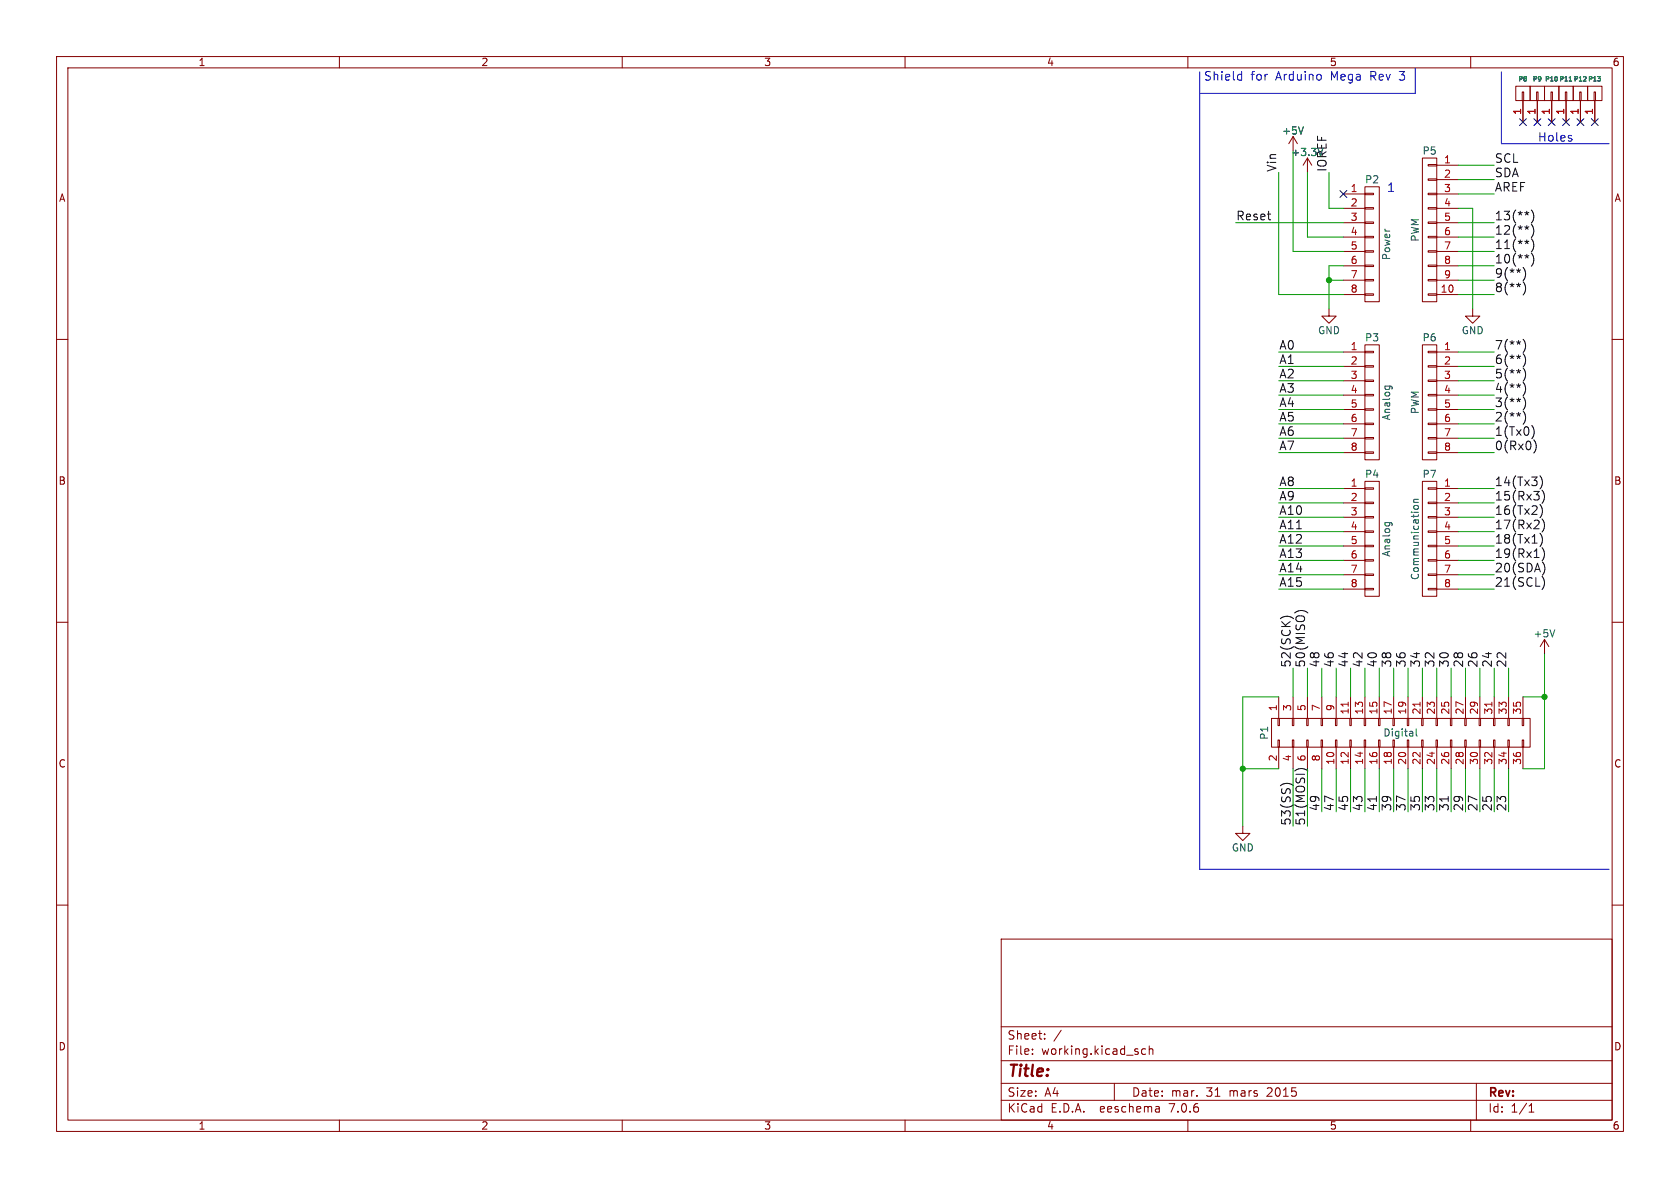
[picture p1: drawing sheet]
(kicad_sch (version 20230121) (generator eeschema)

 (paper "A4")

 (title_block
  (date "mar. 31 mars 2015"))

 (lib_symbols
  (symbol "Arduino_Mega-rescue:+3.3V" (power) (pin_names (offset 0)) (in_bom yes) (on_board yes)
   (property "Reference" "#PWR" (at 0 -3.81 0) (effects (font (size 1.27 1.27)) hide))
   (property "Value" "+3.3V" (at 0 3.556 0) (effects (font (size 1.27 1.27))))
   (property "Footprint" "" (at 0 0 0) (effects (font (size 1.27 1.27))))
   (property "Datasheet" "" (at 0 0 0) (effects (font (size 1.27 1.27))))
   (symbol "+3.3V_0_1"
    (polyline (pts (xy -0.762 1.27) (xy 0 2.54)) (stroke (width 0) (type solid)) (fill (type none)))
    (polyline (pts (xy 0 0) (xy 0 2.54)) (stroke (width 0) (type solid)) (fill (type none)))
    (polyline (pts (xy 0 2.54) (xy 0.762 1.27)) (stroke (width 0) (type solid)) (fill (type none))))
   (symbol "+3.3V_1_1"
    (pin power_in line (at 0 0 90) (length 0) hide (name "+3V3" (effects (font (size 1.27 1.27)))) (number "1" (effects (font (size 1.27 1.27)))))))
  (symbol "Arduino_Mega-rescue:+5V" (power) (pin_names (offset 0)) (in_bom yes) (on_board yes)
   (property "Reference" "#PWR" (at 0 -3.81 0) (effects (font (size 1.27 1.27)) hide))
   (property "Value" "+5V" (at 0 3.556 0) (effects (font (size 1.27 1.27))))
   (property "Footprint" "" (at 0 0 0) (effects (font (size 1.27 1.27))))
   (property "Datasheet" "" (at 0 0 0) (effects (font (size 1.27 1.27))))
   (symbol "+5V_0_1"
    (polyline (pts (xy -0.762 1.27) (xy 0 2.54)) (stroke (width 0) (type solid)) (fill (type none)))
    (polyline (pts (xy 0 0) (xy 0 2.54)) (stroke (width 0) (type solid)) (fill (type none)))
    (polyline (pts (xy 0 2.54) (xy 0.762 1.27)) (stroke (width 0) (type solid)) (fill (type none))))
   (symbol "+5V_1_1"
    (pin power_in line (at 0 0 90) (length 0) hide (name "+5V" (effects (font (size 1.27 1.27)))) (number "1" (effects (font (size 1.27 1.27)))))))
  (symbol "Arduino_Mega-rescue:CONN_01X01" (pin_names (offset 1.016) hide) (in_bom yes) (on_board yes)
   (property "Reference" "P" (at 0 2.54 0) (effects (font (size 1.27 1.27))))
   (property "Value" "CONN_01X01" (at 2.54 0 90) (effects (font (size 1.27 1.27))))
   (property "Footprint" "" (at 0 0 0) (effects (font (size 1.27 1.27))))
   (property "Datasheet" "" (at 0 0 0) (effects (font (size 1.27 1.27))))
   (symbol "CONN_01X01_0_1"
    (rectangle (start -1.27 0.127) (end 0.254 -0.127) (stroke (width 0) (type solid)) (fill (type none)))
    (rectangle (start -1.27 1.27) (end 1.27 -1.27) (stroke (width 0) (type solid)) (fill (type none))))
   (symbol "CONN_01X01_1_1"
    (pin passive line (at -5.08 0 0) (length 3.81) (name "P1" (effects (font (size 1.27 1.27)))) (number "1" (effects (font (size 1.27 1.27)))))))
  (symbol "Arduino_Mega-rescue:CONN_01X08" (pin_names (offset 1.016) hide) (in_bom yes) (on_board yes)
   (property "Reference" "P" (at 0 11.43 0) (effects (font (size 1.27 1.27))))
   (property "Value" "CONN_01X08" (at 2.54 0 90) (effects (font (size 1.27 1.27))))
   (property "Footprint" "" (at 0 0 0) (effects (font (size 1.27 1.27))))
   (property "Datasheet" "" (at 0 0 0) (effects (font (size 1.27 1.27))))
   (symbol "CONN_01X08_0_1"
    (rectangle (start -1.27 -10.16) (end 1.27 10.16) (stroke (width 0) (type solid)) (fill (type none)))
    (rectangle (start -1.27 -8.763) (end 0.254 -9.017) (stroke (width 0) (type solid)) (fill (type none)))
    (rectangle (start -1.27 -6.223) (end 0.254 -6.477) (stroke (width 0) (type solid)) (fill (type none)))
    (rectangle (start -1.27 -3.683) (end 0.254 -3.937) (stroke (width 0) (type solid)) (fill (type none)))
    (rectangle (start -1.27 -1.143) (end 0.254 -1.397) (stroke (width 0) (type solid)) (fill (type none)))
    (rectangle (start -1.27 1.397) (end 0.254 1.143) (stroke (width 0) (type solid)) (fill (type none)))
    (rectangle (start -1.27 3.937) (end 0.254 3.683) (stroke (width 0) (type solid)) (fill (type none)))
    (rectangle (start -1.27 6.477) (end 0.254 6.223) (stroke (width 0) (type solid)) (fill (type none)))
    (rectangle (start -1.27 9.017) (end 0.254 8.763) (stroke (width 0) (type solid)) (fill (type none))))
   (symbol "CONN_01X08_1_1"
    (pin passive line (at -5.08 8.89 0) (length 3.81) (name "P1" (effects (font (size 1.27 1.27)))) (number "1" (effects (font (size 1.27 1.27)))))
    (pin passive line (at -5.08 6.35 0) (length 3.81) (name "P2" (effects (font (size 1.27 1.27)))) (number "2" (effects (font (size 1.27 1.27)))))
    (pin passive line (at -5.08 3.81 0) (length 3.81) (name "P3" (effects (font (size 1.27 1.27)))) (number "3" (effects (font (size 1.27 1.27)))))
    (pin passive line (at -5.08 1.27 0) (length 3.81) (name "P4" (effects (font (size 1.27 1.27)))) (number "4" (effects (font (size 1.27 1.27)))))
    (pin passive line (at -5.08 -1.27 0) (length 3.81) (name "P5" (effects (font (size 1.27 1.27)))) (number "5" (effects (font (size 1.27 1.27)))))
    (pin passive line (at -5.08 -3.81 0) (length 3.81) (name "P6" (effects (font (size 1.27 1.27)))) (number "6" (effects (font (size 1.27 1.27)))))
    (pin passive line (at -5.08 -6.35 0) (length 3.81) (name "P7" (effects (font (size 1.27 1.27)))) (number "7" (effects (font (size 1.27 1.27)))))
    (pin passive line (at -5.08 -8.89 0) (length 3.81) (name "P8" (effects (font (size 1.27 1.27)))) (number "8" (effects (font (size 1.27 1.27)))))))
  (symbol "Arduino_Mega-rescue:CONN_01X10" (pin_names (offset 1.016) hide) (in_bom yes) (on_board yes)
   (property "Reference" "P" (at 0 13.97 0) (effects (font (size 1.27 1.27))))
   (property "Value" "CONN_01X10" (at 2.54 0 90) (effects (font (size 1.27 1.27))))
   (property "Footprint" "" (at 0 0 0) (effects (font (size 1.27 1.27))))
   (property "Datasheet" "" (at 0 0 0) (effects (font (size 1.27 1.27))))
   (symbol "CONN_01X10_0_1"
    (rectangle (start -1.27 -11.303) (end 0.254 -11.557) (stroke (width 0) (type solid)) (fill (type none)))
    (rectangle (start -1.27 -8.763) (end 0.254 -9.017) (stroke (width 0) (type solid)) (fill (type none)))
    (rectangle (start -1.27 -6.223) (end 0.254 -6.477) (stroke (width 0) (type solid)) (fill (type none)))
    (rectangle (start -1.27 -3.683) (end 0.254 -3.937) (stroke (width 0) (type solid)) (fill (type none)))
    (rectangle (start -1.27 -1.143) (end 0.254 -1.397) (stroke (width 0) (type solid)) (fill (type none)))
    (rectangle (start -1.27 1.397) (end 0.254 1.143) (stroke (width 0) (type solid)) (fill (type none)))
    (rectangle (start -1.27 3.937) (end 0.254 3.683) (stroke (width 0) (type solid)) (fill (type none)))
    (rectangle (start -1.27 6.477) (end 0.254 6.223) (stroke (width 0) (type solid)) (fill (type none)))
    (rectangle (start -1.27 9.017) (end 0.254 8.763) (stroke (width 0) (type solid)) (fill (type none)))
    (rectangle (start -1.27 11.557) (end 0.254 11.303) (stroke (width 0) (type solid)) (fill (type none)))
    (rectangle (start -1.27 12.7) (end 1.27 -12.7) (stroke (width 0) (type solid)) (fill (type none))))
   (symbol "CONN_01X10_1_1"
    (pin passive line (at -5.08 11.43 0) (length 3.81) (name "P1" (effects (font (size 1.27 1.27)))) (number "1" (effects (font (size 1.27 1.27)))))
    (pin passive line (at -5.08 -11.43 0) (length 3.81) (name "P10" (effects (font (size 1.27 1.27)))) (number "10" (effects (font (size 1.27 1.27)))))
    (pin passive line (at -5.08 8.89 0) (length 3.81) (name "P2" (effects (font (size 1.27 1.27)))) (number "2" (effects (font (size 1.27 1.27)))))
    (pin passive line (at -5.08 6.35 0) (length 3.81) (name "P3" (effects (font (size 1.27 1.27)))) (number "3" (effects (font (size 1.27 1.27)))))
    (pin passive line (at -5.08 3.81 0) (length 3.81) (name "P4" (effects (font (size 1.27 1.27)))) (number "4" (effects (font (size 1.27 1.27)))))
    (pin passive line (at -5.08 1.27 0) (length 3.81) (name "P5" (effects (font (size 1.27 1.27)))) (number "5" (effects (font (size 1.27 1.27)))))
    (pin passive line (at -5.08 -1.27 0) (length 3.81) (name "P6" (effects (font (size 1.27 1.27)))) (number "6" (effects (font (size 1.27 1.27)))))
    (pin passive line (at -5.08 -3.81 0) (length 3.81) (name "P7" (effects (font (size 1.27 1.27)))) (number "7" (effects (font (size 1.27 1.27)))))
    (pin passive line (at -5.08 -6.35 0) (length 3.81) (name "P8" (effects (font (size 1.27 1.27)))) (number "8" (effects (font (size 1.27 1.27)))))
    (pin passive line (at -5.08 -8.89 0) (length 3.81) (name "P9" (effects (font (size 1.27 1.27)))) (number "9" (effects (font (size 1.27 1.27)))))))
  (symbol "Arduino_Mega-rescue:CONN_02X18" (pin_names (offset 0.0254) hide) (in_bom yes) (on_board yes)
   (property "Reference" "P" (at 0 24.13 0) (effects (font (size 1.27 1.27))))
   (property "Value" "CONN_02X18" (at 0 0 90) (effects (font (size 1.27 1.27))))
   (property "Footprint" "" (at 0 -26.67 0) (effects (font (size 1.27 1.27))))
   (property "Datasheet" "" (at 0 -26.67 0) (effects (font (size 1.27 1.27))))
   (symbol "CONN_02X18_0_1"
    (rectangle (start -2.54 -21.463) (end -1.27 -21.717) (stroke (width 0) (type solid)) (fill (type none)))
    (rectangle (start -2.54 -18.923) (end -1.27 -19.177) (stroke (width 0) (type solid)) (fill (type none)))
    (rectangle (start -2.54 -16.383) (end -1.27 -16.637) (stroke (width 0) (type solid)) (fill (type none)))
    (rectangle (start -2.54 -13.843) (end -1.27 -14.097) (stroke (width 0) (type solid)) (fill (type none)))
    (rectangle (start -2.54 -11.303) (end -1.27 -11.557) (stroke (width 0) (type solid)) (fill (type none)))
    (rectangle (start -2.54 -8.763) (end -1.27 -9.017) (stroke (width 0) (type solid)) (fill (type none)))
    (rectangle (start -2.54 -6.223) (end -1.27 -6.477) (stroke (width 0) (type solid)) (fill (type none)))
    (rectangle (start -2.54 -3.683) (end -1.27 -3.937) (stroke (width 0) (type solid)) (fill (type none)))
    (rectangle (start -2.54 -1.143) (end -1.27 -1.397) (stroke (width 0) (type solid)) (fill (type none)))
    (rectangle (start -2.54 1.397) (end -1.27 1.143) (stroke (width 0) (type solid)) (fill (type none)))
    (rectangle (start -2.54 3.937) (end -1.27 3.683) (stroke (width 0) (type solid)) (fill (type none)))
    (rectangle (start -2.54 6.477) (end -1.27 6.223) (stroke (width 0) (type solid)) (fill (type none)))
    (rectangle (start -2.54 9.017) (end -1.27 8.763) (stroke (width 0) (type solid)) (fill (type none)))
    (rectangle (start -2.54 11.557) (end -1.27 11.303) (stroke (width 0) (type solid)) (fill (type none)))
    (rectangle (start -2.54 14.097) (end -1.27 13.843) (stroke (width 0) (type solid)) (fill (type none)))
    (rectangle (start -2.54 16.637) (end -1.27 16.383) (stroke (width 0) (type solid)) (fill (type none)))
    (rectangle (start -2.54 19.177) (end -1.27 18.923) (stroke (width 0) (type solid)) (fill (type none)))
    (rectangle (start -2.54 21.717) (end -1.27 21.463) (stroke (width 0) (type solid)) (fill (type none)))
    (rectangle (start -2.54 22.86) (end 2.54 -22.86) (stroke (width 0) (type solid)) (fill (type none)))
    (rectangle (start 1.27 -21.463) (end 2.54 -21.717) (stroke (width 0) (type solid)) (fill (type none)))
    (rectangle (start 1.27 -18.923) (end 2.54 -19.177) (stroke (width 0) (type solid)) (fill (type none)))
    (rectangle (start 1.27 -16.383) (end 2.54 -16.637) (stroke (width 0) (type solid)) (fill (type none)))
    (rectangle (start 1.27 -13.843) (end 2.54 -14.097) (stroke (width 0) (type solid)) (fill (type none)))
    (rectangle (start 1.27 -11.303) (end 2.54 -11.557) (stroke (width 0) (type solid)) (fill (type none)))
    (rectangle (start 1.27 -8.763) (end 2.54 -9.017) (stroke (width 0) (type solid)) (fill (type none)))
    (rectangle (start 1.27 -6.223) (end 2.54 -6.477) (stroke (width 0) (type solid)) (fill (type none)))
    (rectangle (start 1.27 -3.683) (end 2.54 -3.937) (stroke (width 0) (type solid)) (fill (type none)))
    (rectangle (start 1.27 -1.143) (end 2.54 -1.397) (stroke (width 0) (type solid)) (fill (type none)))
    (rectangle (start 1.27 1.397) (end 2.54 1.143) (stroke (width 0) (type solid)) (fill (type none)))
    (rectangle (start 1.27 3.937) (end 2.54 3.683) (stroke (width 0) (type solid)) (fill (type none)))
    (rectangle (start 1.27 6.477) (end 2.54 6.223) (stroke (width 0) (type solid)) (fill (type none)))
    (rectangle (start 1.27 9.017) (end 2.54 8.763) (stroke (width 0) (type solid)) (fill (type none)))
    (rectangle (start 1.27 11.557) (end 2.54 11.303) (stroke (width 0) (type solid)) (fill (type none)))
    (rectangle (start 1.27 14.097) (end 2.54 13.843) (stroke (width 0) (type solid)) (fill (type none)))
    (rectangle (start 1.27 16.637) (end 2.54 16.383) (stroke (width 0) (type solid)) (fill (type none)))
    (rectangle (start 1.27 19.177) (end 2.54 18.923) (stroke (width 0) (type solid)) (fill (type none)))
    (rectangle (start 1.27 21.717) (end 2.54 21.463) (stroke (width 0) (type solid)) (fill (type none))))
   (symbol "CONN_02X18_1_1"
    (pin passive line (at -6.35 21.59 0) (length 3.81) (name "P1" (effects (font (size 1.27 1.27)))) (number "1" (effects (font (size 1.27 1.27)))))
    (pin passive line (at 6.35 11.43 180) (length 3.81) (name "P10" (effects (font (size 1.27 1.27)))) (number "10" (effects (font (size 1.27 1.27)))))
    (pin passive line (at -6.35 8.89 0) (length 3.81) (name "P11" (effects (font (size 1.27 1.27)))) (number "11" (effects (font (size 1.27 1.27)))))
    (pin passive line (at 6.35 8.89 180) (length 3.81) (name "P12" (effects (font (size 1.27 1.27)))) (number "12" (effects (font (size 1.27 1.27)))))
    (pin passive line (at -6.35 6.35 0) (length 3.81) (name "P13" (effects (font (size 1.27 1.27)))) (number "13" (effects (font (size 1.27 1.27)))))
    (pin passive line (at 6.35 6.35 180) (length 3.81) (name "P14" (effects (font (size 1.27 1.27)))) (number "14" (effects (font (size 1.27 1.27)))))
    (pin passive line (at -6.35 3.81 0) (length 3.81) (name "P15" (effects (font (size 1.27 1.27)))) (number "15" (effects (font (size 1.27 1.27)))))
    (pin passive line (at 6.35 3.81 180) (length 3.81) (name "P16" (effects (font (size 1.27 1.27)))) (number "16" (effects (font (size 1.27 1.27)))))
    (pin passive line (at -6.35 1.27 0) (length 3.81) (name "P17" (effects (font (size 1.27 1.27)))) (number "17" (effects (font (size 1.27 1.27)))))
    (pin passive line (at 6.35 1.27 180) (length 3.81) (name "P18" (effects (font (size 1.27 1.27)))) (number "18" (effects (font (size 1.27 1.27)))))
    (pin passive line (at -6.35 -1.27 0) (length 3.81) (name "P19" (effects (font (size 1.27 1.27)))) (number "19" (effects (font (size 1.27 1.27)))))
    (pin passive line (at 6.35 21.59 180) (length 3.81) (name "P2" (effects (font (size 1.27 1.27)))) (number "2" (effects (font (size 1.27 1.27)))))
    (pin passive line (at 6.35 -1.27 180) (length 3.81) (name "P20" (effects (font (size 1.27 1.27)))) (number "20" (effects (font (size 1.27 1.27)))))
    (pin passive line (at -6.35 -3.81 0) (length 3.81) (name "P21" (effects (font (size 1.27 1.27)))) (number "21" (effects (font (size 1.27 1.27)))))
    (pin passive line (at 6.35 -3.81 180) (length 3.81) (name "P22" (effects (font (size 1.27 1.27)))) (number "22" (effects (font (size 1.27 1.27)))))
    (pin passive line (at -6.35 -6.35 0) (length 3.81) (name "P23" (effects (font (size 1.27 1.27)))) (number "23" (effects (font (size 1.27 1.27)))))
    (pin passive line (at 6.35 -6.35 180) (length 3.81) (name "P24" (effects (font (size 1.27 1.27)))) (number "24" (effects (font (size 1.27 1.27)))))
    (pin passive line (at -6.35 -8.89 0) (length 3.81) (name "P25" (effects (font (size 1.27 1.27)))) (number "25" (effects (font (size 1.27 1.27)))))
    (pin passive line (at 6.35 -8.89 180) (length 3.81) (name "P26" (effects (font (size 1.27 1.27)))) (number "26" (effects (font (size 1.27 1.27)))))
    (pin passive line (at -6.35 -11.43 0) (length 3.81) (name "P27" (effects (font (size 1.27 1.27)))) (number "27" (effects (font (size 1.27 1.27)))))
    (pin passive line (at 6.35 -11.43 180) (length 3.81) (name "P28" (effects (font (size 1.27 1.27)))) (number "28" (effects (font (size 1.27 1.27)))))
    (pin passive line (at -6.35 -13.97 0) (length 3.81) (name "P29" (effects (font (size 1.27 1.27)))) (number "29" (effects (font (size 1.27 1.27)))))
    (pin passive line (at -6.35 19.05 0) (length 3.81) (name "P3" (effects (font (size 1.27 1.27)))) (number "3" (effects (font (size 1.27 1.27)))))
    (pin passive line (at 6.35 -13.97 180) (length 3.81) (name "P30" (effects (font (size 1.27 1.27)))) (number "30" (effects (font (size 1.27 1.27)))))
    (pin passive line (at -6.35 -16.51 0) (length 3.81) (name "P31" (effects (font (size 1.27 1.27)))) (number "31" (effects (font (size 1.27 1.27)))))
    (pin passive line (at 6.35 -16.51 180) (length 3.81) (name "P32" (effects (font (size 1.27 1.27)))) (number "32" (effects (font (size 1.27 1.27)))))
    (pin passive line (at -6.35 -19.05 0) (length 3.81) (name "P33" (effects (font (size 1.27 1.27)))) (number "33" (effects (font (size 1.27 1.27)))))
    (pin passive line (at 6.35 -19.05 180) (length 3.81) (name "P34" (effects (font (size 1.27 1.27)))) (number "34" (effects (font (size 1.27 1.27)))))
    (pin passive line (at -6.35 -21.59 0) (length 3.81) (name "P35" (effects (font (size 1.27 1.27)))) (number "35" (effects (font (size 1.27 1.27)))))
    (pin passive line (at 6.35 -21.59 180) (length 3.81) (name "P36" (effects (font (size 1.27 1.27)))) (number "36" (effects (font (size 1.27 1.27)))))
    (pin passive line (at 6.35 19.05 180) (length 3.81) (name "P4" (effects (font (size 1.27 1.27)))) (number "4" (effects (font (size 1.27 1.27)))))
    (pin passive line (at -6.35 16.51 0) (length 3.81) (name "P5" (effects (font (size 1.27 1.27)))) (number "5" (effects (font (size 1.27 1.27)))))
    (pin passive line (at 6.35 16.51 180) (length 3.81) (name "P6" (effects (font (size 1.27 1.27)))) (number "6" (effects (font (size 1.27 1.27)))))
    (pin passive line (at -6.35 13.97 0) (length 3.81) (name "P7" (effects (font (size 1.27 1.27)))) (number "7" (effects (font (size 1.27 1.27)))))
    (pin passive line (at 6.35 13.97 180) (length 3.81) (name "P8" (effects (font (size 1.27 1.27)))) (number "8" (effects (font (size 1.27 1.27)))))
    (pin passive line (at -6.35 11.43 0) (length 3.81) (name "P9" (effects (font (size 1.27 1.27)))) (number "9" (effects (font (size 1.27 1.27)))))))
  (symbol "Arduino_Mega-rescue:GND" (power) (pin_names (offset 0)) (in_bom yes) (on_board yes)
   (property "Reference" "#PWR" (at 0 -6.35 0) (effects (font (size 1.27 1.27)) hide))
   (property "Value" "GND" (at 0 -3.81 0) (effects (font (size 1.27 1.27))))
   (property "Footprint" "" (at 0 0 0) (effects (font (size 1.27 1.27))))
   (property "Datasheet" "" (at 0 0 0) (effects (font (size 1.27 1.27))))
   (symbol "GND_0_1"
    (polyline (pts (xy 0 0) (xy 0 -1.27) (xy 1.27 -1.27) (xy 0 -2.54) (xy -1.27 -1.27) (xy 0 -1.27)) (stroke (width 0) (type solid)) (fill (type none))))
   (symbol "GND_1_1"
    (pin power_in line (at 0 0 270) (length 0) hide (name "GND" (effects (font (size 1.27 1.27)))) (number "1" (effects (font (size 1.27 1.27))))))))

 (junction (at 219.71 135.89) (diameter 0) (color 0 0 0 0))
 (junction (at 234.95 49.53) (diameter 0) (color 0 0 0 0))
 (junction (at 273.05 123.19) (diameter 0) (color 0 0 0 0))

 (no_connect (at 276.86 21.59))
 (no_connect (at 279.4 21.59))
 (no_connect (at 237.49 34.29))
 (no_connect (at 269.24 21.59))
 (no_connect (at 271.78 21.59))
 (no_connect (at 274.32 21.59))
 (no_connect (at 281.94 21.59))

 (wire (pts (xy 260.35 36.83) (xy 257.81 36.83)) (stroke (width 0) (type default)))
 (wire (pts (xy 226.06 93.98) (xy 237.49 93.98)) (stroke (width 0) (type default)))
 (wire (pts (xy 264.16 62.23) (xy 257.81 62.23)) (stroke (width 0) (type default)))
 (wire (pts (xy 257.81 88.9) (xy 264.16 88.9)) (stroke (width 0) (type default)))
 (wire (pts (xy 264.16 91.44) (xy 257.81 91.44)) (stroke (width 0) (type default)))
 (wire (pts (xy 218.44 39.37) (xy 237.49 39.37)) (stroke (width 0) (type default)))
 (wire (pts (xy 228.6 135.89) (xy 228.6 146.05)) (stroke (width 0) (type default)))
 (wire (pts (xy 237.49 36.83) (xy 234.95 36.83)) (stroke (width 0) (type default)))
 (wire (pts (xy 237.49 46.99) (xy 234.95 46.99)) (stroke (width 0) (type default)))
 (wire (pts (xy 257.81 44.45) (xy 264.16 44.45)) (stroke (width 0) (type default)))
 (wire (pts (xy 254 135.89) (xy 254 143.51)) (stroke (width 0) (type default)))
 (wire (pts (xy 264.16 86.36) (xy 257.81 86.36)) (stroke (width 0) (type default)))
 (wire (pts (xy 231.14 41.91) (xy 237.49 41.91)) (stroke (width 0) (type default)))
 (wire (pts (xy 243.84 135.89) (xy 243.84 143.51)) (stroke (width 0) (type default)))
 (polyline (pts (xy 212.09 153.67) (xy 212.09 12.7)) (stroke (width 0) (type default)))
 (polyline (pts (xy 250.19 16.51) (xy 250.19 12.065)) (stroke (width 0) (type default)))

 (wire (pts (xy 226.06 123.19) (xy 219.71 123.19)) (stroke (width 0) (type default)))
 (wire (pts (xy 264.16 72.39) (xy 257.81 72.39)) (stroke (width 0) (type default)))
 (wire (pts (xy 266.7 135.89) (xy 266.7 143.51)) (stroke (width 0) (type default)))
 (wire (pts (xy 231.14 30.48) (xy 231.14 41.91)) (stroke (width 0) (type default)))
 (wire (pts (xy 257.81 80.01) (xy 264.16 80.01)) (stroke (width 0) (type default)))
 (wire (pts (xy 273.05 123.19) (xy 273.05 135.89)) (stroke (width 0) (type default)))
 (wire (pts (xy 257.81 46.99) (xy 264.16 46.99)) (stroke (width 0) (type default)))
 (wire (pts (xy 264.16 67.31) (xy 257.81 67.31)) (stroke (width 0) (type default)))
 (wire (pts (xy 257.81 64.77) (xy 264.16 64.77)) (stroke (width 0) (type default)))
 (wire (pts (xy 251.46 123.19) (xy 251.46 118.11)) (stroke (width 0) (type default)))
 (wire (pts (xy 226.06 80.01) (xy 237.49 80.01)) (stroke (width 0) (type default)))
 (wire (pts (xy 237.49 77.47) (xy 226.06 77.47)) (stroke (width 0) (type default)))
 (wire (pts (xy 226.06 99.06) (xy 237.49 99.06)) (stroke (width 0) (type default)))
 (wire (pts (xy 246.38 123.19) (xy 246.38 118.11)) (stroke (width 0) (type default)))
 (wire (pts (xy 266.7 123.19) (xy 266.7 118.11)) (stroke (width 0) (type default)))
 (wire (pts (xy 219.71 135.89) (xy 219.71 146.05)) (stroke (width 0) (type default)))
 (wire (pts (xy 248.92 123.19) (xy 248.92 118.11)) (stroke (width 0) (type default)))
 (polyline (pts (xy 265.43 25.4) (xy 265.43 12.7)) (stroke (width 0) (type default)))

 (wire (pts (xy 259.08 135.89) (xy 259.08 143.51)) (stroke (width 0) (type default)))
 (wire (pts (xy 231.14 135.89) (xy 231.14 146.05)) (stroke (width 0) (type default)))
 (wire (pts (xy 237.49 62.23) (xy 226.06 62.23)) (stroke (width 0) (type default)))
 (wire (pts (xy 264.16 49.53) (xy 257.81 49.53)) (stroke (width 0) (type default)))
 (wire (pts (xy 261.62 135.89) (xy 261.62 143.51)) (stroke (width 0) (type default)))
 (wire (pts (xy 231.14 123.19) (xy 231.14 118.11)) (stroke (width 0) (type default)))
 (wire (pts (xy 257.81 69.85) (xy 264.16 69.85)) (stroke (width 0) (type default)))
 (wire (pts (xy 264.16 96.52) (xy 257.81 96.52)) (stroke (width 0) (type default)))
 (wire (pts (xy 264.16 101.6) (xy 257.81 101.6)) (stroke (width 0) (type default)))
 (wire (pts (xy 228.6 123.19) (xy 228.6 118.11)) (stroke (width 0) (type default)))
 (wire (pts (xy 226.06 135.89) (xy 219.71 135.89)) (stroke (width 0) (type default)))
 (wire (pts (xy 257.81 99.06) (xy 264.16 99.06)) (stroke (width 0) (type default)))
 (wire (pts (xy 234.95 46.99) (xy 234.95 49.53)) (stroke (width 0) (type default)))
 (wire (pts (xy 257.81 29.21) (xy 264.16 29.21)) (stroke (width 0) (type default)))
 (wire (pts (xy 248.92 135.89) (xy 248.92 143.51)) (stroke (width 0) (type default)))
 (wire (pts (xy 228.6 26.67) (xy 228.6 44.45)) (stroke (width 0) (type default)))
 (wire (pts (xy 259.08 123.19) (xy 259.08 118.11)) (stroke (width 0) (type default)))
 (wire (pts (xy 241.3 135.89) (xy 241.3 143.51)) (stroke (width 0) (type default)))
 (wire (pts (xy 251.46 135.89) (xy 251.46 143.51)) (stroke (width 0) (type default)))
 (wire (pts (xy 238.76 135.89) (xy 238.76 143.51)) (stroke (width 0) (type default)))
 (wire (pts (xy 238.76 123.19) (xy 238.76 118.11)) (stroke (width 0) (type default)))
 (wire (pts (xy 246.38 135.89) (xy 246.38 143.51)) (stroke (width 0) (type default)))
 (wire (pts (xy 226.06 74.93) (xy 237.49 74.93)) (stroke (width 0) (type default)))
 (wire (pts (xy 236.22 135.89) (xy 236.22 143.51)) (stroke (width 0) (type default)))
 (wire (pts (xy 264.16 123.19) (xy 264.16 118.11)) (stroke (width 0) (type default)))
 (wire (pts (xy 261.62 123.19) (xy 261.62 118.11)) (stroke (width 0) (type default)))
 (wire (pts (xy 260.35 54.61) (xy 260.35 36.83)) (stroke (width 0) (type default)))
 (wire (pts (xy 256.54 123.19) (xy 256.54 118.11)) (stroke (width 0) (type default)))
 (polyline (pts (xy 284.48 25.4) (xy 265.43 25.4)) (stroke (width 0) (type default)))

 (wire (pts (xy 237.49 49.53) (xy 234.95 49.53)) (stroke (width 0) (type default)))
 (wire (pts (xy 256.54 135.89) (xy 256.54 143.51)) (stroke (width 0) (type default)))
 (wire (pts (xy 237.49 72.39) (xy 226.06 72.39)) (stroke (width 0) (type default)))
 (wire (pts (xy 237.49 86.36) (xy 226.06 86.36)) (stroke (width 0) (type default)))
 (polyline (pts (xy 212.09 16.51) (xy 250.19 16.51)) (stroke (width 0) (type default)))

 (wire (pts (xy 257.81 74.93) (xy 264.16 74.93)) (stroke (width 0) (type default)))
 (wire (pts (xy 257.81 104.14) (xy 264.16 104.14)) (stroke (width 0) (type default)))
 (polyline (pts (xy 284.48 153.67) (xy 212.09 153.67)) (stroke (width 0) (type default)))

 (wire (pts (xy 237.49 67.31) (xy 226.06 67.31)) (stroke (width 0) (type default)))
 (wire (pts (xy 273.05 123.19) (xy 269.24 123.19)) (stroke (width 0) (type default)))
 (wire (pts (xy 233.68 123.19) (xy 233.68 118.11)) (stroke (width 0) (type default)))
 (wire (pts (xy 237.49 52.07) (xy 226.06 52.07)) (stroke (width 0) (type default)))
 (wire (pts (xy 257.81 34.29) (xy 264.16 34.29)) (stroke (width 0) (type default)))
 (wire (pts (xy 233.68 135.89) (xy 233.68 143.51)) (stroke (width 0) (type default)))
 (wire (pts (xy 219.71 123.19) (xy 219.71 135.89)) (stroke (width 0) (type default)))
 (wire (pts (xy 273.05 135.89) (xy 269.24 135.89)) (stroke (width 0) (type default)))
 (wire (pts (xy 226.06 64.77) (xy 237.49 64.77)) (stroke (width 0) (type default)))
 (wire (pts (xy 234.95 36.83) (xy 234.95 30.48)) (stroke (width 0) (type default)))
 (wire (pts (xy 257.81 93.98) (xy 264.16 93.98)) (stroke (width 0) (type default)))
 (wire (pts (xy 237.49 96.52) (xy 226.06 96.52)) (stroke (width 0) (type default)))
 (wire (pts (xy 234.95 49.53) (xy 234.95 54.61)) (stroke (width 0) (type default)))
 (wire (pts (xy 226.06 69.85) (xy 237.49 69.85)) (stroke (width 0) (type default)))
 (wire (pts (xy 226.06 104.14) (xy 237.49 104.14)) (stroke (width 0) (type default)))
 (wire (pts (xy 228.6 44.45) (xy 237.49 44.45)) (stroke (width 0) (type default)))
 (wire (pts (xy 237.49 101.6) (xy 226.06 101.6)) (stroke (width 0) (type default)))
 (wire (pts (xy 226.06 88.9) (xy 237.49 88.9)) (stroke (width 0) (type default)))
 (wire (pts (xy 254 123.19) (xy 254 118.11)) (stroke (width 0) (type default)))
 (wire (pts (xy 264.16 77.47) (xy 257.81 77.47)) (stroke (width 0) (type default)))
 (wire (pts (xy 273.05 115.57) (xy 273.05 123.19)) (stroke (width 0) (type default)))
 (wire (pts (xy 257.81 52.07) (xy 264.16 52.07)) (stroke (width 0) (type default)))
 (wire (pts (xy 264.16 31.75) (xy 257.81 31.75)) (stroke (width 0) (type default)))
 (wire (pts (xy 226.06 52.07) (xy 226.06 30.48)) (stroke (width 0) (type default)))
 (wire (pts (xy 237.49 91.44) (xy 226.06 91.44)) (stroke (width 0) (type default)))
 (wire (pts (xy 257.81 39.37) (xy 264.16 39.37)) (stroke (width 0) (type default)))
 (wire (pts (xy 243.84 123.19) (xy 243.84 118.11)) (stroke (width 0) (type default)))
 (wire (pts (xy 236.22 123.19) (xy 236.22 118.11)) (stroke (width 0) (type default)))
 (wire (pts (xy 264.16 135.89) (xy 264.16 143.51)) (stroke (width 0) (type default)))
 (wire (pts (xy 241.3 123.19) (xy 241.3 118.11)) (stroke (width 0) (type default)))
 (wire (pts (xy 264.16 41.91) (xy 257.81 41.91)) (stroke (width 0) (type default)))

 (text "1" (at 245.11 34.29 0) (effects (font (size 1.524 1.524)) (justify left bottom)))
 (text "Shield for Arduino Mega Rev 3" (at 212.725 14.605 0) (effects (font (size 1.524 1.524)) (justify left bottom)))
 (text "Holes" (at 271.78 25.4 0) (effects (font (size 1.524 1.524)) (justify left bottom)))

 (label "AREF" (at 264.16 34.29 0) (fields_autoplaced) (effects (font (size 1.524 1.524)) (justify left bottom)))
 (label "1(Tx0)" (at 264.16 77.47 0) (fields_autoplaced) (effects (font (size 1.524 1.524)) (justify left bottom)))
 (label "SCL" (at 264.16 29.21 0) (fields_autoplaced) (effects (font (size 1.524 1.524)) (justify left bottom)))
 (label "24" (at 264.16 118.11 90) (fields_autoplaced) (effects (font (size 1.524 1.524)) (justify left bottom)))
 (label "A13" (at 226.06 99.06 0) (fields_autoplaced) (effects (font (size 1.524 1.524)) (justify left bottom)))
 (label "52(SCK)" (at 228.6 118.11 90) (fields_autoplaced) (effects (font (size 1.524 1.524)) (justify left bottom)))
 (label "28" (at 259.08 118.11 90) (fields_autoplaced) (effects (font (size 1.524 1.524)) (justify left bottom)))
 (label "33" (at 254 143.51 90) (fields_autoplaced) (effects (font (size 1.524 1.524)) (justify left bottom)))
 (label "39" (at 246.38 143.51 90) (fields_autoplaced) (effects (font (size 1.524 1.524)) (justify left bottom)))
 (label "45" (at 238.76 143.51 90) (fields_autoplaced) (effects (font (size 1.524 1.524)) (justify left bottom)))
 (label "14(Tx3)" (at 264.16 86.36 0) (fields_autoplaced) (effects (font (size 1.524 1.524)) (justify left bottom)))
 (label "35" (at 251.46 143.51 90) (fields_autoplaced) (effects (font (size 1.524 1.524)) (justify left bottom)))
 (label "A4" (at 226.06 72.39 0) (fields_autoplaced) (effects (font (size 1.524 1.524)) (justify left bottom)))
 (label "22" (at 266.7 118.11 90) (fields_autoplaced) (effects (font (size 1.524 1.524)) (justify left bottom)))
 (label "17(Rx2)" (at 264.16 93.98 0) (fields_autoplaced) (effects (font (size 1.524 1.524)) (justify left bottom)))
 (label "8(**)" (at 264.16 52.07 0) (fields_autoplaced) (effects (font (size 1.524 1.524)) (justify left bottom)))
 (label "A12" (at 226.06 96.52 0) (fields_autoplaced) (effects (font (size 1.524 1.524)) (justify left bottom)))
 (label "19(Rx1)" (at 264.16 99.06 0) (fields_autoplaced) (effects (font (size 1.524 1.524)) (justify left bottom)))
 (label "26" (at 261.62 118.11 90) (fields_autoplaced) (effects (font (size 1.524 1.524)) (justify left bottom)))
 (label "4(**)" (at 264.16 69.85 0) (fields_autoplaced) (effects (font (size 1.524 1.524)) (justify left bottom)))
 (label "48" (at 233.68 118.11 90) (fields_autoplaced) (effects (font (size 1.524 1.524)) (justify left bottom)))
 (label "37" (at 248.92 143.51 90) (fields_autoplaced) (effects (font (size 1.524 1.524)) (justify left bottom)))
 (label "7(**)" (at 264.16 62.23 0) (fields_autoplaced) (effects (font (size 1.524 1.524)) (justify left bottom)))
 (label "40" (at 243.84 118.11 90) (fields_autoplaced) (effects (font (size 1.524 1.524)) (justify left bottom)))
 (label "30" (at 256.54 118.11 90) (fields_autoplaced) (effects (font (size 1.524 1.524)) (justify left bottom)))
 (label "49" (at 233.68 143.51 90) (fields_autoplaced) (effects (font (size 1.524 1.524)) (justify left bottom)))
 (label "11(**)" (at 264.16 44.45 0) (fields_autoplaced) (effects (font (size 1.524 1.524)) (justify left bottom)))
 (label "21(SCL)" (at 264.16 104.14 0) (fields_autoplaced) (effects (font (size 1.524 1.524)) (justify left bottom)))
 (label "34" (at 251.46 118.11 90) (fields_autoplaced) (effects (font (size 1.524 1.524)) (justify left bottom)))
 (label "5(**)" (at 264.16 67.31 0) (fields_autoplaced) (effects (font (size 1.524 1.524)) (justify left bottom)))
 (label "15(Rx3)" (at 264.16 88.9 0) (fields_autoplaced) (effects (font (size 1.524 1.524)) (justify left bottom)))
 (label "51(MOSI)" (at 231.14 146.05 90) (fields_autoplaced) (effects (font (size 1.524 1.524)) (justify left bottom)))
 (label "12(**)" (at 264.16 41.91 0) (fields_autoplaced) (effects (font (size 1.524 1.524)) (justify left bottom)))
 (label "6(**)" (at 264.16 64.77 0) (fields_autoplaced) (effects (font (size 1.524 1.524)) (justify left bottom)))
 (label "31" (at 256.54 143.51 90) (fields_autoplaced) (effects (font (size 1.524 1.524)) (justify left bottom)))
 (label "IOREF" (at 234.95 30.48 90) (fields_autoplaced) (effects (font (size 1.524 1.524)) (justify left bottom)))
 (label "38" (at 246.38 118.11 90) (fields_autoplaced) (effects (font (size 1.524 1.524)) (justify left bottom)))
 (label "A10" (at 226.06 91.44 0) (fields_autoplaced) (effects (font (size 1.524 1.524)) (justify left bottom)))
 (label "SDA" (at 264.16 31.75 0) (fields_autoplaced) (effects (font (size 1.524 1.524)) (justify left bottom)))
 (label "47" (at 236.22 143.51 90) (fields_autoplaced) (effects (font (size 1.524 1.524)) (justify left bottom)))
 (label "3(**)" (at 264.16 72.39 0) (fields_autoplaced) (effects (font (size 1.524 1.524)) (justify left bottom)))
 (label "A8" (at 226.06 86.36 0) (fields_autoplaced) (effects (font (size 1.524 1.524)) (justify left bottom)))
 (label "A7" (at 226.06 80.01 0) (fields_autoplaced) (effects (font (size 1.524 1.524)) (justify left bottom)))
 (label "42" (at 241.3 118.11 90) (fields_autoplaced) (effects (font (size 1.524 1.524)) (justify left bottom)))
 (label "A0" (at 226.06 62.23 0) (fields_autoplaced) (effects (font (size 1.524 1.524)) (justify left bottom)))
 (label "43" (at 241.3 143.51 90) (fields_autoplaced) (effects (font (size 1.524 1.524)) (justify left bottom)))
 (label "A14" (at 226.06 101.6 0) (fields_autoplaced) (effects (font (size 1.524 1.524)) (justify left bottom)))
 (label "0(Rx0)" (at 264.16 80.01 0) (fields_autoplaced) (effects (font (size 1.524 1.524)) (justify left bottom)))
 (label "A11" (at 226.06 93.98 0) (fields_autoplaced) (effects (font (size 1.524 1.524)) (justify left bottom)))
 (label "A1" (at 226.06 64.77 0) (fields_autoplaced) (effects (font (size 1.524 1.524)) (justify left bottom)))
 (label "10(**)" (at 264.16 46.99 0) (fields_autoplaced) (effects (font (size 1.524 1.524)) (justify left bottom)))
 (label "13(**)" (at 264.16 39.37 0) (fields_autoplaced) (effects (font (size 1.524 1.524)) (justify left bottom)))
 (label "20(SDA)" (at 264.16 101.6 0) (fields_autoplaced) (effects (font (size 1.524 1.524)) (justify left bottom)))
 (label "A5" (at 226.06 74.93 0) (fields_autoplaced) (effects (font (size 1.524 1.524)) (justify left bottom)))
 (label "23" (at 266.7 143.51 90) (fields_autoplaced) (effects (font (size 1.524 1.524)) (justify left bottom)))
 (label "A6" (at 226.06 77.47 0) (fields_autoplaced) (effects (font (size 1.524 1.524)) (justify left bottom)))
 (label "50(MISO)" (at 231.14 118.11 90) (fields_autoplaced) (effects (font (size 1.524 1.524)) (justify left bottom)))
 (label "A15" (at 226.06 104.14 0) (fields_autoplaced) (effects (font (size 1.524 1.524)) (justify left bottom)))
 (label "27" (at 261.62 143.51 90) (fields_autoplaced) (effects (font (size 1.524 1.524)) (justify left bottom)))
 (label "16(Tx2)" (at 264.16 91.44 0) (fields_autoplaced) (effects (font (size 1.524 1.524)) (justify left bottom)))
 (label "2(**)" (at 264.16 74.93 0) (fields_autoplaced) (effects (font (size 1.524 1.524)) (justify left bottom)))
 (label "32" (at 254 118.11 90) (fields_autoplaced) (effects (font (size 1.524 1.524)) (justify left bottom)))
 (label "29" (at 259.08 143.51 90) (fields_autoplaced) (effects (font (size 1.524 1.524)) (justify left bottom)))
 (label "53(SS)" (at 228.6 146.05 90) (fields_autoplaced) (effects (font (size 1.524 1.524)) (justify left bottom)))
 (label "18(Tx1)" (at 264.16 96.52 0) (fields_autoplaced) (effects (font (size 1.524 1.524)) (justify left bottom)))
 (label "41" (at 243.84 143.51 90) (fields_autoplaced) (effects (font (size 1.524 1.524)) (justify left bottom)))
 (label "44" (at 238.76 118.11 90) (fields_autoplaced) (effects (font (size 1.524 1.524)) (justify left bottom)))
 (label "9(**)" (at 264.16 49.53 0) (fields_autoplaced) (effects (font (size 1.524 1.524)) (justify left bottom)))
 (label "25" (at 264.16 143.51 90) (fields_autoplaced) (effects (font (size 1.524 1.524)) (justify left bottom)))
 (label "A3" (at 226.06 69.85 0) (fields_autoplaced) (effects (font (size 1.524 1.524)) (justify left bottom)))
 (label "46" (at 236.22 118.11 90) (fields_autoplaced) (effects (font (size 1.524 1.524)) (justify left bottom)))
 (label "A2" (at 226.06 67.31 0) (fields_autoplaced) (effects (font (size 1.524 1.524)) (justify left bottom)))
 (label "Vin" (at 226.06 30.48 90) (fields_autoplaced) (effects (font (size 1.524 1.524)) (justify left bottom)))
 (label "A9" (at 226.06 88.9 0) (fields_autoplaced) (effects (font (size 1.524 1.524)) (justify left bottom)))
 (label "36" (at 248.92 118.11 90) (fields_autoplaced) (effects (font (size 1.524 1.524)) (justify left bottom)))
 (label "Reset" (at 218.44 39.37 0) (fields_autoplaced) (effects (font (size 1.524 1.524)) (justify left bottom)))

 (symbol (lib_id "Arduino_Mega-rescue:CONN_01X01") (at 269.24 16.51 90) (unit 1) (in_bom yes) (on_board yes) (dnp no)
  (property "Reference" "P8" (at 269.24 13.97 90) (effects (font (size 0.7874 0.7874))))
  (property "Value" "CONN_01X01" (at 269.24 13.97 90) (effects (font (size 1.27 1.27)) hide))
  (property "Footprint" "Socket_Arduino_Mega:Arduino_1pin" (at 269.24 16.51 0) (effects (font (size 1.27 1.27)) hide))
  (property "Datasheet" "" (at 269.24 16.51 0) (effects (font (size 1.27 1.27)))) (pin "1"))

 (symbol (lib_id "Arduino_Mega-rescue:CONN_01X01") (at 271.78 16.51 90) (unit 1) (in_bom yes) (on_board yes) (dnp no)
  (property "Reference" "P9" (at 271.78 13.97 90) (effects (font (size 0.7874 0.7874))))
  (property "Value" "CONN_01X01" (at 271.78 13.97 90) (effects (font (size 1.27 1.27)) hide))
  (property "Footprint" "Socket_Arduino_Mega:Arduino_1pin" (at 271.78 16.51 0) (effects (font (size 1.27 1.27)) hide))
  (property "Datasheet" "" (at 271.78 16.51 0) (effects (font (size 1.27 1.27)))) (pin "1"))

 (symbol (lib_id "Arduino_Mega-rescue:CONN_01X01") (at 274.32 16.51 90) (unit 1) (in_bom yes) (on_board yes) (dnp no)
  (property "Reference" "P10" (at 274.32 13.97 90) (effects (font (size 0.7874 0.7874))))
  (property "Value" "CONN_01X01" (at 274.32 13.97 90) (effects (font (size 1.27 1.27)) hide))
  (property "Footprint" "Socket_Arduino_Mega:Arduino_1pin" (at 274.32 16.51 0) (effects (font (size 1.27 1.27)) hide))
  (property "Datasheet" "" (at 274.32 16.51 0) (effects (font (size 1.27 1.27)))) (pin "1"))

 (symbol (lib_id "Arduino_Mega-rescue:CONN_01X01") (at 276.86 16.51 90) (unit 1) (in_bom yes) (on_board yes) (dnp no)
  (property "Reference" "P11" (at 276.86 13.97 90) (effects (font (size 0.7874 0.7874))))
  (property "Value" "CONN_01X01" (at 276.86 13.97 90) (effects (font (size 1.27 1.27)) hide))
  (property "Footprint" "Socket_Arduino_Mega:Arduino_1pin" (at 276.86 16.51 0) (effects (font (size 1.27 1.27)) hide))
  (property "Datasheet" "" (at 276.86 16.51 0) (effects (font (size 1.27 1.27)))) (pin "1"))

 (symbol (lib_id "Arduino_Mega-rescue:CONN_01X01") (at 279.4 16.51 90) (unit 1) (in_bom yes) (on_board yes) (dnp no)
  (property "Reference" "P12" (at 279.4 13.97 90) (effects (font (size 0.7874 0.7874))))
  (property "Value" "CONN_01X01" (at 279.4 13.97 90) (effects (font (size 1.27 1.27)) hide))
  (property "Footprint" "Socket_Arduino_Mega:Arduino_1pin" (at 279.4 16.51 0) (effects (font (size 1.27 1.27)) hide))
  (property "Datasheet" "" (at 279.4 16.51 0) (effects (font (size 1.27 1.27)))) (pin "1"))

 (symbol (lib_id "Arduino_Mega-rescue:CONN_01X01") (at 281.94 16.51 90) (unit 1) (in_bom yes) (on_board yes) (dnp no)
  (property "Reference" "P13" (at 281.94 13.97 90) (effects (font (size 0.7874 0.7874))))
  (property "Value" "CONN_01X01" (at 281.94 13.97 90) (effects (font (size 1.27 1.27)) hide))
  (property "Footprint" "Socket_Arduino_Mega:Arduino_1pin" (at 281.94 16.51 0) (effects (font (size 1.27 1.27)) hide))
  (property "Datasheet" "" (at 281.94 16.51 0) (effects (font (size 1.27 1.27)))) (pin "1"))

 (symbol (lib_id "Arduino_Mega-rescue:CONN_01X08") (at 242.57 43.18 0) (unit 1) (in_bom yes) (on_board yes) (dnp no)
  (property "Reference" "P2" (at 242.57 31.75 0) (effects (font (size 1.27 1.27))))
  (property "Value" "Power" (at 245.11 43.18 90) (effects (font (size 1.27 1.27))))
  (property "Footprint" "Socket_Arduino_Mega:Socket_Strip_Arduino_1x08" (at 242.57 43.18 0) (effects (font (size 1.27 1.27)) hide))
  (property "Datasheet" "" (at 242.57 43.18 0) (effects (font (size 1.27 1.27)))) (pin "1") (pin "2") (pin "3") (pin "4") (pin "5") (pin "6") (pin "7") (pin "8"))

 (symbol (lib_id "Arduino_Mega-rescue:+3.3V") (at 231.14 30.48 0) (unit 1) (in_bom yes) (on_board yes) (dnp no)
  (property "Reference" "#PWR01" (at 231.14 34.29 0) (effects (font (size 1.27 1.27)) hide))
  (property "Value" "+3.3V" (at 231.14 26.924 0) (effects (font (size 1.27 1.27))))
  (property "Footprint" "" (at 231.14 30.48 0) (effects (font (size 1.27 1.27))))
  (property "Datasheet" "" (at 231.14 30.48 0) (effects (font (size 1.27 1.27)))) (pin "1"))

 (symbol (lib_id "Arduino_Mega-rescue:+5V") (at 228.6 26.67 0) (unit 1) (in_bom yes) (on_board yes) (dnp no)
  (property "Reference" "#PWR02" (at 228.6 30.48 0) (effects (font (size 1.27 1.27)) hide))
  (property "Value" "+5V" (at 228.6 23.114 0) (effects (font (size 1.27 1.27))))
  (property "Footprint" "" (at 228.6 26.67 0) (effects (font (size 1.27 1.27))))
  (property "Datasheet" "" (at 228.6 26.67 0) (effects (font (size 1.27 1.27)))) (pin "1"))

 (symbol (lib_id "Arduino_Mega-rescue:GND") (at 234.95 54.61 0) (unit 1) (in_bom yes) (on_board yes) (dnp no)
  (property "Reference" "#PWR03" (at 234.95 60.96 0) (effects (font (size 1.27 1.27)) hide))
  (property "Value" "GND" (at 234.95 58.42 0) (effects (font (size 1.27 1.27))))
  (property "Footprint" "" (at 234.95 54.61 0) (effects (font (size 1.27 1.27))))
  (property "Datasheet" "" (at 234.95 54.61 0) (effects (font (size 1.27 1.27)))) (pin "1"))

 (symbol (lib_id "Arduino_Mega-rescue:CONN_01X10") (at 252.73 40.64 0) (mirror y) (unit 1) (in_bom yes) (on_board yes) (dnp no)
  (property "Reference" "P5" (at 252.73 26.67 0) (effects (font (size 1.27 1.27))))
  (property "Value" "PWM" (at 250.19 40.64 90) (effects (font (size 1.27 1.27))))
  (property "Footprint" "Socket_Arduino_Mega:Socket_Strip_Arduino_1x10" (at 252.73 40.64 0) (effects (font (size 1.27 1.27)) hide))
  (property "Datasheet" "" (at 252.73 40.64 0) (effects (font (size 1.27 1.27)))) (pin "1") (pin "10") (pin "2") (pin "3") (pin "4") (pin "5") (pin "6") (pin "7") (pin "8") (pin "9"))

 (symbol (lib_id "Arduino_Mega-rescue:GND") (at 260.35 54.61 0) (unit 1) (in_bom yes) (on_board yes) (dnp no)
  (property "Reference" "#PWR04" (at 260.35 60.96 0) (effects (font (size 1.27 1.27)) hide))
  (property "Value" "GND" (at 260.35 58.42 0) (effects (font (size 1.27 1.27))))
  (property "Footprint" "" (at 260.35 54.61 0) (effects (font (size 1.27 1.27))))
  (property "Datasheet" "" (at 260.35 54.61 0) (effects (font (size 1.27 1.27)))) (pin "1"))

 (symbol (lib_id "Arduino_Mega-rescue:CONN_01X08") (at 242.57 71.12 0) (unit 1) (in_bom yes) (on_board yes) (dnp no)
  (property "Reference" "P3" (at 242.57 59.69 0) (effects (font (size 1.27 1.27))))
  (property "Value" "Analog" (at 245.11 71.12 90) (effects (font (size 1.27 1.27))))
  (property "Footprint" "Socket_Arduino_Mega:Socket_Strip_Arduino_1x08" (at 242.57 71.12 0) (effects (font (size 1.27 1.27)) hide))
  (property "Datasheet" "" (at 242.57 71.12 0) (effects (font (size 1.27 1.27)))) (pin "1") (pin "2") (pin "3") (pin "4") (pin "5") (pin "6") (pin "7") (pin "8"))

 (symbol (lib_id "Arduino_Mega-rescue:CONN_01X08") (at 252.73 71.12 0) (mirror y) (unit 1) (in_bom yes) (on_board yes) (dnp no)
  (property "Reference" "P6" (at 252.73 59.69 0) (effects (font (size 1.27 1.27))))
  (property "Value" "PWM" (at 250.19 71.12 90) (effects (font (size 1.27 1.27))))
  (property "Footprint" "Socket_Arduino_Mega:Socket_Strip_Arduino_1x08" (at 252.73 71.12 0) (effects (font (size 1.27 1.27)) hide))
  (property "Datasheet" "" (at 252.73 71.12 0) (effects (font (size 1.27 1.27)))) (pin "1") (pin "2") (pin "3") (pin "4") (pin "5") (pin "6") (pin "7") (pin "8"))

 (symbol (lib_id "Arduino_Mega-rescue:CONN_01X08") (at 242.57 95.25 0) (unit 1) (in_bom yes) (on_board yes) (dnp no)
  (property "Reference" "P4" (at 242.57 83.82 0) (effects (font (size 1.27 1.27))))
  (property "Value" "Analog" (at 245.11 95.25 90) (effects (font (size 1.27 1.27))))
  (property "Footprint" "Socket_Arduino_Mega:Socket_Strip_Arduino_1x08" (at 242.57 95.25 0) (effects (font (size 1.27 1.27)) hide))
  (property "Datasheet" "" (at 242.57 95.25 0) (effects (font (size 1.27 1.27)))) (pin "1") (pin "2") (pin "3") (pin "4") (pin "5") (pin "6") (pin "7") (pin "8"))

 (symbol (lib_id "Arduino_Mega-rescue:CONN_01X08") (at 252.73 95.25 0) (mirror y) (unit 1) (in_bom yes) (on_board yes) (dnp no)
  (property "Reference" "P7" (at 252.73 83.82 0) (effects (font (size 1.27 1.27))))
  (property "Value" "Communication" (at 250.19 95.25 90) (effects (font (size 1.27 1.27))))
  (property "Footprint" "Socket_Arduino_Mega:Socket_Strip_Arduino_1x08" (at 252.73 95.25 0) (effects (font (size 1.27 1.27)) hide))
  (property "Datasheet" "" (at 252.73 95.25 0) (effects (font (size 1.27 1.27)))) (pin "1") (pin "2") (pin "3") (pin "4") (pin "5") (pin "6") (pin "7") (pin "8"))

 (symbol (lib_id "Arduino_Mega-rescue:CONN_02X18") (at 247.65 129.54 90) (mirror x) (unit 1) (in_bom yes) (on_board yes) (dnp no)
  (property "Reference" "P1" (at 223.52 129.54 0) (effects (font (size 1.27 1.27))))
  (property "Value" "Digital" (at 247.65 129.54 90) (effects (font (size 1.27 1.27))))
  (property "Footprint" "Socket_Arduino_Mega:Socket_Strip_Arduino_2x18" (at 274.32 129.54 0) (effects (font (size 1.27 1.27)) hide))
  (property "Datasheet" "" (at 274.32 129.54 0) (effects (font (size 1.27 1.27)))) (pin "1") (pin "10") (pin "11") (pin "12") (pin "13") (pin "14") (pin "15") (pin "16") (pin "17") (pin "18") (pin "19") (pin "2") (pin "20") (pin "21") (pin "22") (pin "23") (pin "24") (pin "25") (pin "26") (pin "27") (pin "28") (pin "29") (pin "3") (pin "30") (pin "31") (pin "32") (pin "33") (pin "34") (pin "35") (pin "36") (pin "4") (pin "5") (pin "6") (pin "7") (pin "8") (pin "9"))

 (symbol (lib_id "Arduino_Mega-rescue:GND") (at 219.71 146.05 0) (unit 1) (in_bom yes) (on_board yes) (dnp no)
  (property "Reference" "#PWR05" (at 219.71 152.4 0) (effects (font (size 1.27 1.27)) hide))
  (property "Value" "GND" (at 219.71 149.86 0) (effects (font (size 1.27 1.27))))
  (property "Footprint" "" (at 219.71 146.05 0) (effects (font (size 1.27 1.27))))
  (property "Datasheet" "" (at 219.71 146.05 0) (effects (font (size 1.27 1.27)))) (pin "1"))

 (symbol (lib_id "Arduino_Mega-rescue:+5V") (at 273.05 115.57 0) (unit 1) (in_bom yes) (on_board yes) (dnp no)
  (property "Reference" "#PWR06" (at 273.05 119.38 0) (effects (font (size 1.27 1.27)) hide))
  (property "Value" "+5V" (at 273.05 112.014 0) (effects (font (size 1.27 1.27))))
  (property "Footprint" "" (at 273.05 115.57 0) (effects (font (size 1.27 1.27))))
  (property "Datasheet" "" (at 273.05 115.57 0) (effects (font (size 1.27 1.27)))) (pin "1"))

 (sheet_instances (path "" (page "1"))))
